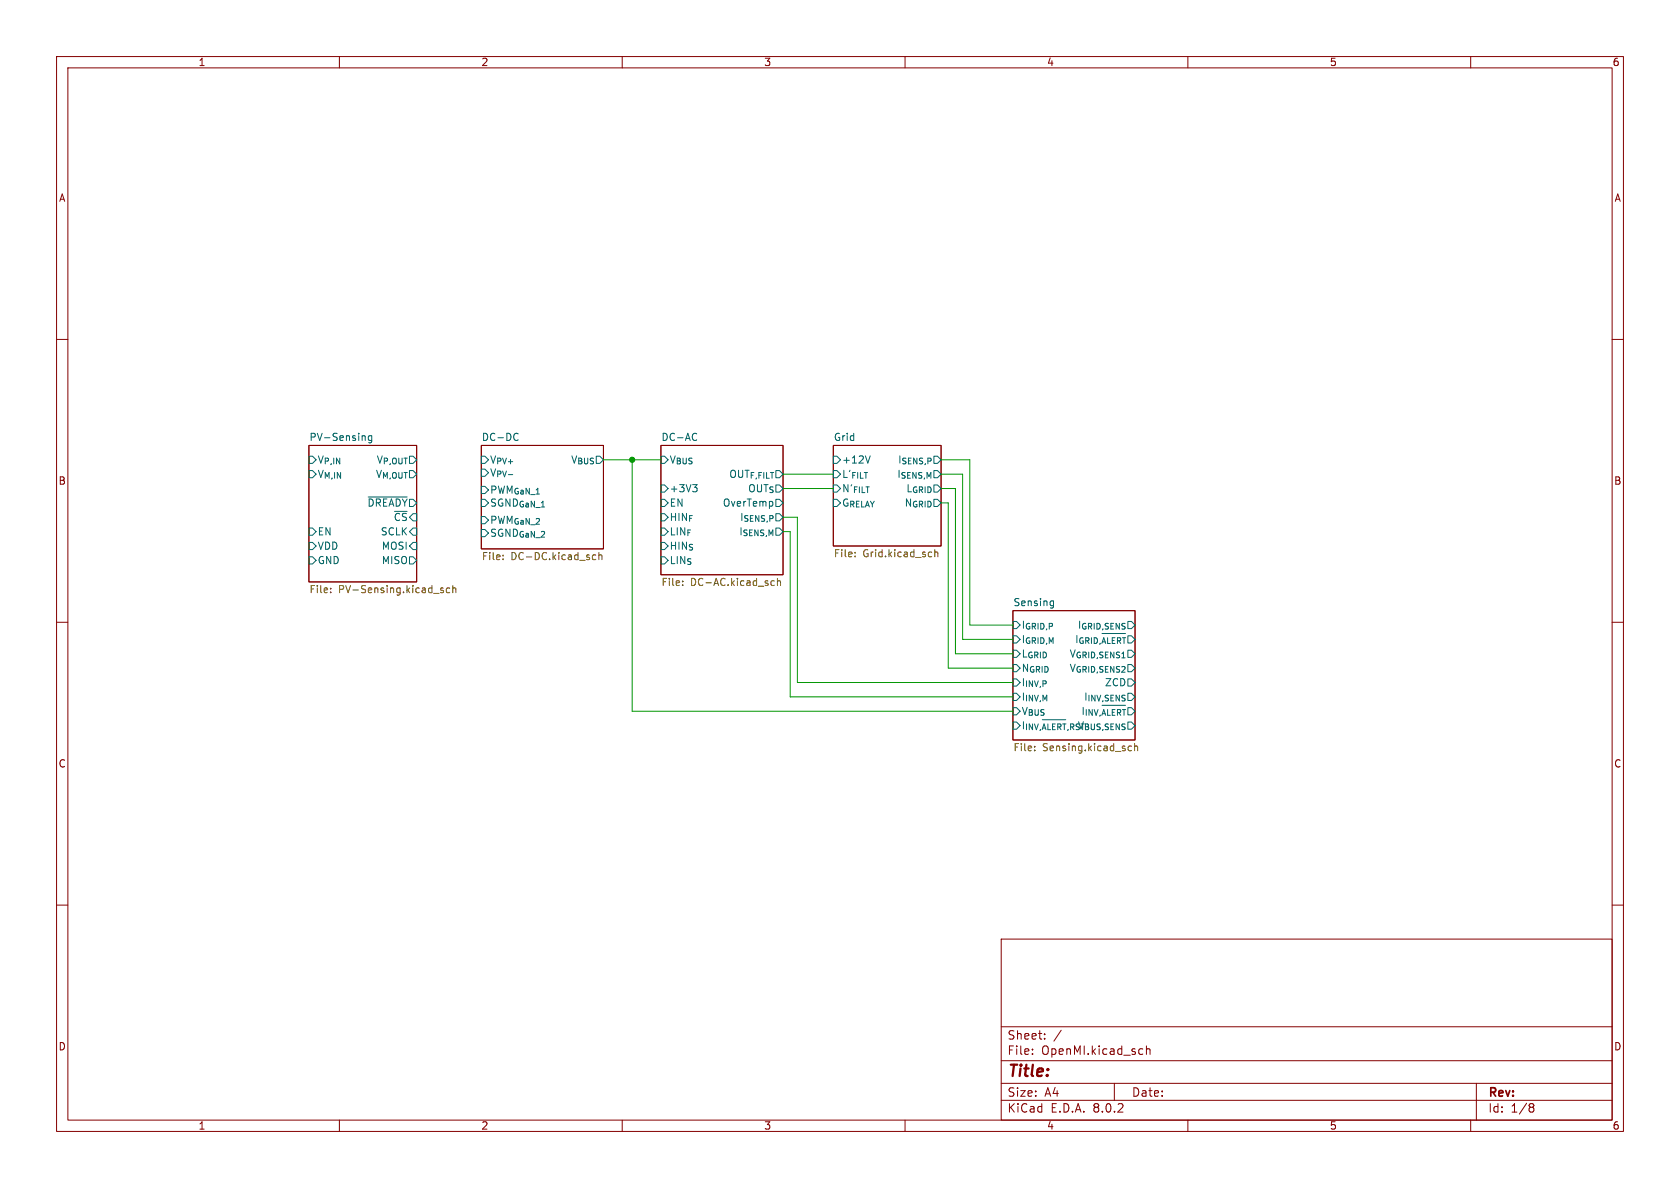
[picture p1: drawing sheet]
<svg xmlns="http://www.w3.org/2000/svg" width="297mm" height="210mm" viewBox="0 0 297 210" stroke-linecap="round" stroke-linejoin="round" font-family="sans-serif">
<g fill="none" stroke="#840000" stroke-width=".18">
<path d="M10 10h277v190h-277zM12 12h273v186h-273zM60 10v2M110 10v2M160 10v2M210 10v2M260 10v2M10 60h2M285 60h2M54.6 78.7h19.1v24.2h-19.1zM85.1 78.7h21.6v18.3h-21.6zM116.8 78.7h21.6v22.9h-21.6z"/>
<path d="M147.3 78.7h19.1v17.8h-19.1zM10 110h2M179.1 108h21.6v22.8h-21.6zM285 110h2M10 160h2M285 160h2M177 166h108v32h-108zM60 198v2M110 198v2M160 198v2M177 194.5h108M177 191.5h108"/>
<path d="M177 187.5h108M177 181.5h108M182.5 186.3v.1M182.5 185.5v.1M184.7 183.6v.1M184.7 182.8v.1M187.6 182.1l-1.3 2M197 191.5v3M201.9 185.4l.1 .1M202 186.3l-.1 .1M202.7 184.9v1.5M202.7 185.5l.2-.1 .3 .1 .1 .9"/>
<path d="M210 198v2M260 198v2M261 191.5v6.5M270.6 195.1h.3l.3 .3-.3 .3M270.6 195.7h.3M270.9 195.7l.2 .2 .1 .4-.3 .3h-.3"/>
</g>
<g fill="none" stroke="#006464" stroke-width=".18">
<path d="M64.4 77l.2 .2v.7M65.7 77v1l-.2 .3-.3-.1M65.7 77.1l-.3-.1-.3 .3 .1 .5h.5M91.2 76.6l.4 .1M91.6 77.7l-.4 .2M122.9 76.6l.3 .1M123.2 77.7l-.3 .2M54.6 83.2h.6l.7 .6-.7 .7h-.6zM54.6 80.6h.6l.7 .7-.7 .6h-.6zM54.6 98.4h.6l.7 .7-.7 .6h-.6zM54.6 95.9h.6l.7 .6-.7 .7h-.6zM54.6 93.3h.6l.7 .7-.7 .6h-.6z"/>
<path d="M65.1 87.9h6.9M72.4 98.4h.6l.7 .7-.7 .6h-.6zM73 95.9h.7v1.3h-.7l-.6-.7zM73 93.3h.7v1.3h-.7l-.6-.6zM85.1 80.6h.6l.7 .7-.7 .6h-.6zM85.1 82.9h.6l.7 .7-.7 .6h-.6zM85.1 86h.6l.7 .6-.7 .6h-.6zM85.1 88.3h.6l.7 .6-.7 .6h-.6zM85.1 91.3h.6l.7 .6-.7 .7h-.6zM85.1 93.6h.6l.7 .6-.7 .7h-.6zM116.8 98.4h.7l.6 .7-.6 .6h-.7zM116.8 95.9h.7l.6 .6-.6 .7h-.7z"/>
<path d="M116.8 90.8h.7l.6 .6-.6 .7h-.7zM116.8 93.3h.7l.6 .7-.6 .6h-.7zM116.8 80.6h.7l.6 .7-.6 .6h-.7zM116.8 85.7h.7l.6 .7-.6 .6h-.7zM116.8 88.3h.7l.6 .6-.6 .6h-.7zM122.5 85.7h.7l-.4 .5M123 86.2l.2 .2v.3l-.2 .2M136.6 88.8v.6M137.2 88.3h.6l.6 .6-.6 .6h-.6zM147.3 80.6h.7l.6 .7-.6 .6h-.7zM147.3 88.3h.7l.6 .6-.6 .6h-.7zM147.3 83.2h.7l.6 .6-.6 .7h-.7z"/>
<path d="M147.3 85.7h.7l.6 .7-.6 .6h-.7zM153.8 80.6l-.4 1.3M179.1 114.9h.6l.6 .7-.6 .6h-.6zM179.1 117.5h.6l.6 .6-.6 .6h-.6zM179.1 109.9h.6l.6 .6-.6 .6h-.6zM179.1 112.4h.6l.6 .6-.6 .7h-.6zM185.9 106.2l.3 .1M186.2 106.2v1.1l-.1 .1-.3 .1M186.2 107l-.3 .1M194.8 112h4.2M179.1 122.6h.6l.6 .6-.6 .6h-.6zM179.1 120h.6l.6 .7-.6 .6h-.6z"/>
<path d="M179.1 127.6h.6l.6 .7-.6 .6h-.6zM179.1 125.1h.6l.6 .6-.6 .7h-.6zM184.3 127.2h4.1M194.8 124.7h4.2M199.4 120h.6l.7 .7-.7 .6h-.6z"/>
</g>
<g fill="none" stroke="#725600" stroke-width=".18">
<path d="M88.9 98.8v.1M88.9 98.1v.2M104.8 98.9h.5M104.8 98.1h.5M105.9 98.2l.2-.1h.3v.8M105.9 97.7v1.2M151.2 98.3v.1M151.2 97.6v.2M165.3 97.2v1.2M165.3 97.7l.1-.1h.3l.1 .8M58.5 104.7v.1M58.5 104v.1"/>
<path d="M77.9 104.3l.5 .2v.2l-.4 .1M77.9 104h.5M79.5 104l-.4-.1-.2 .3 .1 .5h.5M80 104.1l.2-.2 .3 .1 .1 .8M80 103.5v1.3M120.7 103.4v.1M120.7 102.7v.1M136.4 103.4h.5M136.4 102.7h.5M137.4 102.8l.2-.1h.3l.1 .8M137.4 102.2v1.3M182.9 132.6v.1"/>
<path d="M182.9 131.9v.2M199.5 132.6l.2 .1h.3M200 131.9h-.3l-.2 .1M200.6 132l.2-.1h.3v.8M200.6 131.4v1.3"/>
</g>
<path d="M106.7 81.3h10.1M111.8 81.3v44.4h67.3M138.4 86.4h8.9M138.4 83.8h8.9M138.4 91.4h2.6v29.3h38.1M139.7 94v29.2h39.4M166.4 81.3h5v29.2h7.7M166.4 86.4h2.5v29.2h10.2M166.4 83.8h3.8v29.2h8.9M167.6 88.9v29.2h11.5" fill="none" stroke="#009600" stroke-width=".18"/>
<circle cx="111.8" cy="81.3" r=".46" fill="#009600" stroke="#009600" stroke-width=".18"/>
<text font-size="2.8" fill="#840000" x="178" y="190.9">Title:</text>
<g font-size="2.1" fill="#840000">
<text x="178" y="184">Sheet:</text>
<text x="178" y="186.7">File:</text>
<text x="184.1" y="186.7">OpenMI.kicad_sch</text>
<text x="178" y="196.9">KiCad</text>
<text x="178" y="194.1">Size:</text>
<text x="184.7" y="194.1">A4</text>
<text x="185.7" y="196.9">E.D.A.</text>
<text x="193.3" y="196.9">8.0.2</text>
<text x="200" y="194.1">Date:</text>
<text x="263" y="194.3">Rev:</text>
<text x="263" y="196.9">Id:</text>
<text x="267.1" y="196.9">1/8</text>
</g>
<g font-size="1.8" fill="#840000">
<text x="35" y="11.9">1</text>
<text x="85" y="11.9">2</text>
<text x="135" y="11.9">3</text>
<text x="185" y="11.9">4</text>
<text x="235" y="11.9">5</text>
<text x="285" y="11.9">6</text>
<text x="10.3" y="35.9">A</text>
<text x="285.3" y="35.9">A</text>
<text x="10.3" y="85.9">B</text>
<text x="285.3" y="85.9">B</text>
<text x="10.3" y="135.9">C</text>
<text x="285.3" y="135.9">C</text>
<text x="10.3" y="185.9">D</text>
<text x="285.3" y="185.9">D</text>
<text x="35" y="199.9">1</text>
<text x="85" y="199.9">2</text>
<text x="135" y="199.9">3</text>
<text x="185" y="199.9">4</text>
<text x="235" y="199.9">5</text>
<text x="285" y="199.9">6</text>
</g>
<g font-size="1.8" fill="#006464">
<text x="54.6" y="78">PV-Sensing</text>
<text x="56.1" y="82.1">V_{P,IN}</text>
<text x="66.5" y="82.1">V_{P,OUT}</text>
<text x="85.1" y="78">DC-DC</text>
<text x="86.6" y="82.1">V_{PV+}</text>
<text x="100.8" y="82.1">V_{BUS}</text>
<text x="116.8" y="78">DC-AC</text>
<text x="118.3" y="82.1">V_{BUS}</text>
<text x="147.3" y="78">Grid</text>
<text x="148.8" y="82.1">+12V</text>
<text x="158.6" y="82.1">I_{SENS,P}</text>
<text x="56.1" y="84.7">V_{M,IN}</text>
<text x="64.9" y="89.8">~{DREADY}</text>
<text x="66.3" y="84.7">V_{M,OUT}</text>
<text x="86.6" y="84.4">V_{PV-}</text>
<text x="86.6" y="87.5">PWM_{GaN_1}</text>
<text x="86.6" y="89.8">SGND_{GaN_1}</text>
<text x="118.3" y="87.2">+3V3</text>
<text x="118.3" y="89.8">EN</text>
<text x="127.7" y="89.8">OverTemp</text>
<text x="128.8" y="84.7">OUT_{F,FILT}</text>
<text x="132.1" y="87.2">OUT_{S}</text>
<text x="148.8" y="89.8">G_{RELAY}</text>
<text x="148.8" y="84.7">L'_{FILT}</text>
<text x="148.8" y="87.2">N'_{FILT}</text>
<text x="158.5" y="84.7">I_{SENS,M}</text>
<text x="160.1" y="87.2">L_{GRID}</text>
<text x="56.1" y="94.8">EN</text>
<text x="67.2" y="94.8">SCLK</text>
<text x="69.5" y="92.3">~{CS}</text>
<text x="86.6" y="92.8">PWM_{GaN_2}</text>
<text x="86.6" y="95.1">SGND_{GaN_2}</text>
<text x="118.3" y="92.3">HIN_{F}</text>
<text x="118.3" y="94.8">LIN_{F}</text>
<text x="130.7" y="92.3">I_{SENS,P}</text>
<text x="56.1" y="99.9">GND</text>
<text x="56.1" y="97.4">VDD</text>
<text x="67.4" y="99.9">MISO</text>
<text x="67.4" y="97.4">MOSI</text>
<text x="118.3" y="99.9">LIN_{S}</text>
<text x="118.3" y="97.4">HIN_{S}</text>
<text x="179.1" y="107.2">Sensing</text>
<text x="180.5" y="111.4">I_{GRID,P} I_{GRID,SENS}</text>
<text x="180.5" y="113.9">I_{GRID,M} I_{GRID,~{ALERT}}</text>
<text x="180.5" y="116.4">L_{GRID} V_{GRID,SENS1}</text>
<text x="180.5" y="119">N_{GRID} V_{GRID,SENS2}</text>
<text x="180.5" y="124.1">I_{INV,M}</text>
<text x="180.5" y="121.5">I_{INV,P}</text>
<text x="191.5" y="124.1">I_{INV,SENS}</text>
<text x="195.2" y="121.5">ZCD</text>
<text x="180.5" y="129.1">I_{INV,~{ALERT},RST}</text>
<text x="180.5" y="126.6">V_{BUS}</text>
<text x="190.4" y="129.1">V_{BUS,SENS}</text>
<text x="191" y="126.6">I_{INV,~{ALERT}}</text>
</g>
<g font-size="1.8" fill="#009600">
<text x="159.8" y="89.8">N_{GRID}</text>
<text x="130.5" y="94.8">I_{SENS,M}</text>
</g>
<g font-size="1.8" fill="#725600">
<text x="85.1" y="99.3">File:</text>
<text x="90.3" y="99.3">DC-DC.kicad_sch</text>
<text x="147.3" y="98.8">File:</text>
<text x="152.5" y="98.8">Grid.kicad_sch</text>
<text x="54.6" y="105.2">File:</text>
<text x="59.8" y="105.2">PV-Sensing.kicad_sch</text>
<text x="116.8" y="103.9">File:</text>
<text x="122.1" y="103.9">DC-AC.kicad_sch</text>
<text x="179.1" y="133.1">File:</text>
<text x="184.3" y="133.1">Sensing.kicad_sch</text>
</g>
</svg>
